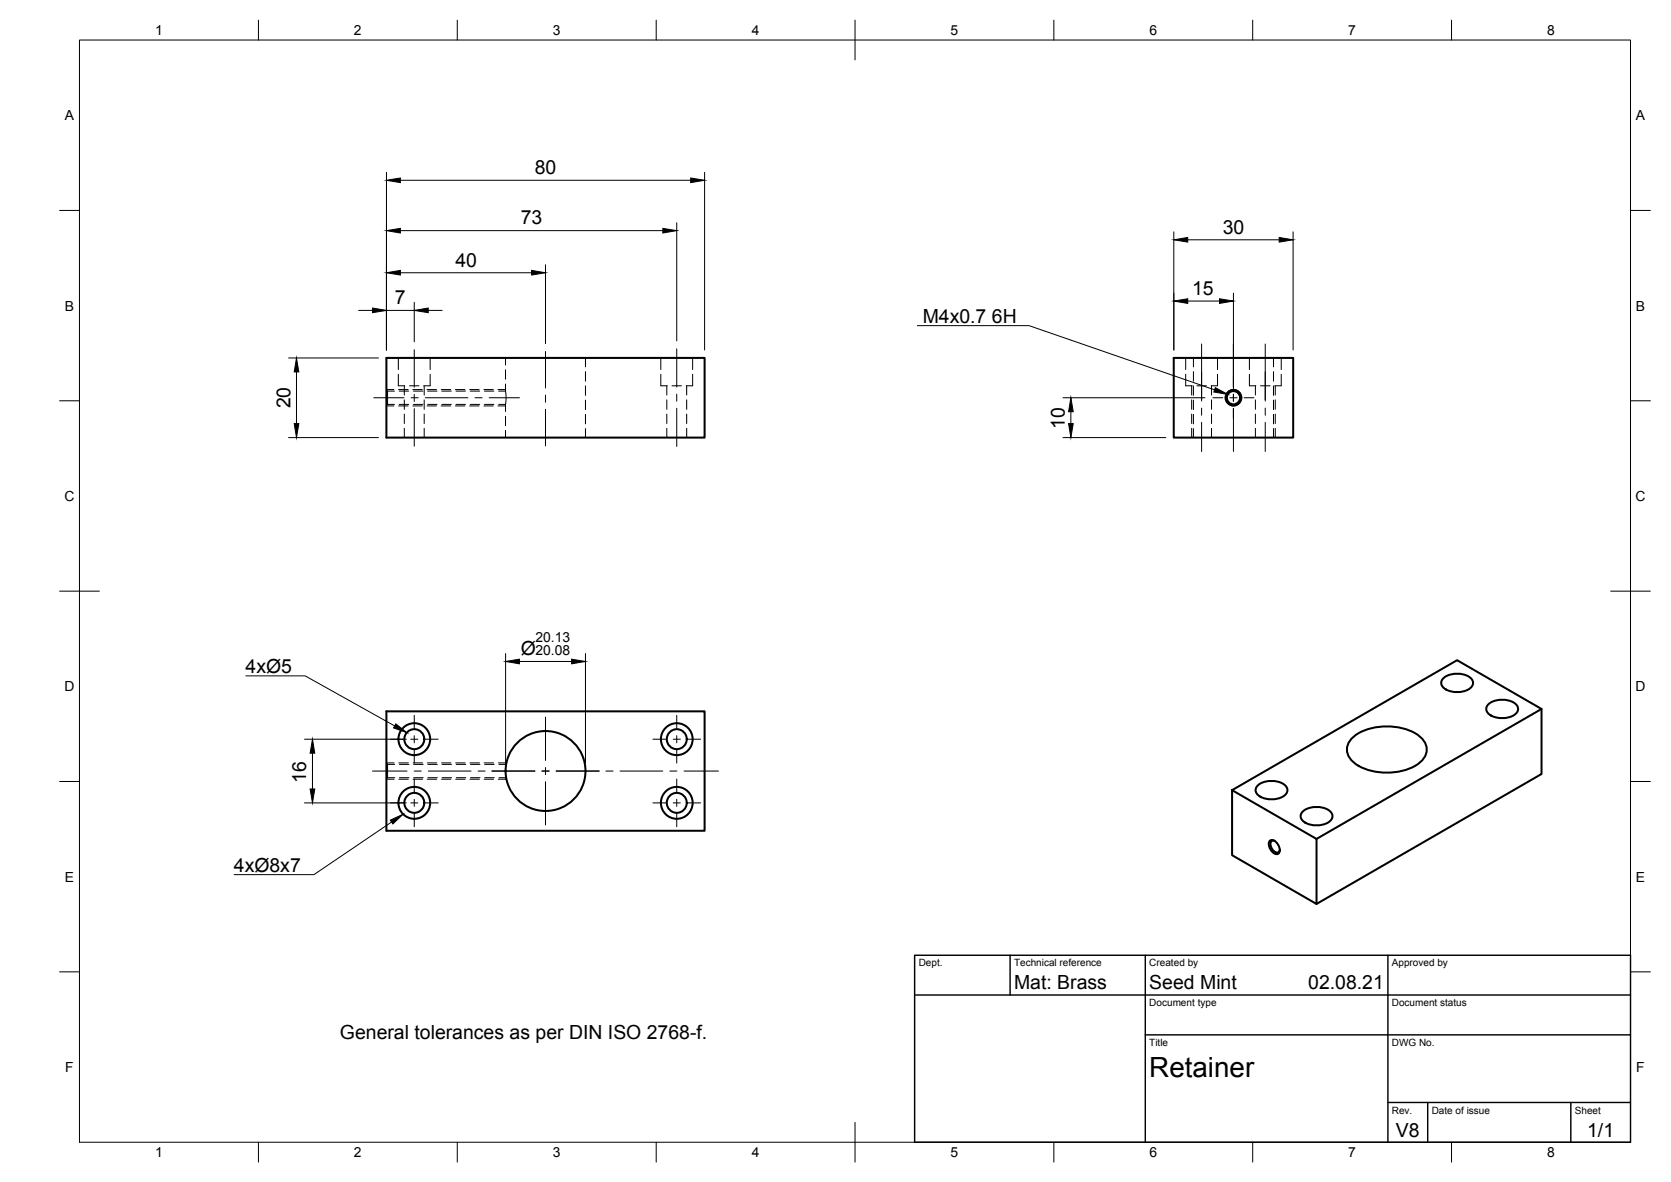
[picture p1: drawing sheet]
<svg xmlns="http://www.w3.org/2000/svg" width="420mm" height="297mm" viewBox="0 0 420 297" stroke-linecap="round" stroke-linejoin="round" font-family="sans-serif">
<!-- layer: Verdeckt -->
<g fill="none" stroke="#000" stroke-width=".25">
<path d="M97.2 98l.3 .3h1.7M97.5 98.3v3.3M100.2 94.1v2.9h1.6M100.2 89.9v3M100.4 98.3h2.4M101.7 97v2.3M103 97h2.3M103.9 98.3h2.4M106.7 97v2.3M107.5 98.3h2.4M108.2 94.1v2.9h-1.7M108.2 89.9v3"/>
<path d="M111.1 98.3h2.4M114.7 98.3h2.4M118.2 98.3h2.4M121.8 98.3h2.4M125.4 98.3h1.7M127.1 98.3l.2 1.4-.2 1.9M127.1 89.9v1.8M127.1 92.9v2.4M127.1 96.5v1.8M147.2 89.9v2.3M147.2 93.4v2.4M147.2 97v2.4"/>
<path d="M166.2 94.1v2.9h1.6M166.2 89.9v3M167.7 97v2.3M169 97h2.3M172.7 97v2.3M174.2 94.1v2.9h-1.6M174.2 89.9v3M298.1 94.1v2.9h1.7M298.1 89.9v3M299.6 97v2.3M300.1 89.9v2.3M300.1 93.4v2.4"/>
<path d="M300.1 97v2.4M300.9 97h2.4M304.6 97v2.3M306.1 94.1v2.9h-1.6M306.1 89.9v3M314.2 94.1v2.9h1.6M314.2 89.9v3M315.7 97v2.3M316.9 97h2.4M320.2 89.9v2.3M320.2 93.4v2.4M320.2 97v2.4"/>
<path d="M320.7 97v2.3M322.2 94.1v2.9h-1.7M322.2 89.9v3M97.5 101.6l-.3 .3M97.5 101.6h1.7M100.4 101.6h2.4M101.7 100.5v2.4M101.7 104.1v2.3M101.7 107.6v2.4M103.9 101.6h2.4M106.7 100.5v2.4M106.7 104.1v2.3"/>
<path d="M106.7 107.6v2.4M107.5 101.6h2.4M111.1 101.6h2.4M114.7 101.6h2.4M118.2 101.6h2.4M121.8 101.6h2.4M125.4 101.6h1.7M127.1 101.6v1.8M127.1 104.6v2.4M127.1 108.2v1.8M147.2 100.5v2.4M147.2 104.1v2.4"/>
<path d="M147.2 107.7v2.3M167.7 100.5v2.4M167.7 104.1v2.3M167.7 107.6v2.4M172.7 100.5v2.4M172.7 104.1v2.3M172.7 107.6v2.4M299.6 100.5v2.4M299.6 104.1v2.3M299.6 107.6v2.4M300.1 100.5v2.4M300.1 104.1v2.4"/>
<path d="M300.1 107.7v2.3M304.6 100.5v2.4M304.6 104.1v2.3M304.6 107.6v2.4M315.7 100.5v2.4M315.7 104.1v2.3M315.7 107.6v2.4M320.2 100.5v2.4M320.2 104.1v2.4M320.2 107.7v2.3M320.7 100.5v2.4M320.7 104.1v2.3"/>
<path d="M320.7 107.6v2.4M97.2 191.8l.3 .3h1.8M97.5 192.1v3.3M97.5 195.4l-.3 .3M97.5 195.4h1.8M100.4 192.1h2.4M100.4 195.4h2.4M104 192.1h2.4M104 195.4h2.4M107.6 192.1h2.4M107.6 195.4h2.4M111.2 192.1h2.3"/>
<path d="M111.2 195.4h2.3M114.7 192.1h2.4M114.7 195.4h2.4M118.3 192.1h2.4M118.3 195.4h2.4M121.9 192.1h2.4M121.9 195.4h2.4M125.5 195.4h1.8v.4M127.3 191.7v.4h-1.8"/>
</g>
<!-- layer: Sichtbar -->
<g fill="none" stroke="#000" stroke-width=".51">
<path d="M97.2 89.9h80v20.1h-80zM295.1 89.9h30.1v20.1h-30.1zM97.2 178.8h80v30h-80zM363 170.4a5.6 5.6 0 0 1 7.2 .5 1.95 1.95 0 0 1-1.6 2.7 5.6 5.6 0 0 1-6-1.2 1.51 1.51 0 0 1 .4-2zM374.3 176.9a5.6 5.6 0 0 1 7.2 .5 1.95 1.95 0 0 1-1.6 2.7 5.6 5.6 0 0 1-6-1.2 1.51 1.51 0 0 1 .4-2zM387.6 178.2l-56.6 32.6M309.8 198.6l21.2 12.2v16.4l-21.2-12.3zM309.8 198.6l56.6-32.7 21.2 12.3v16.3l-56.6 32.7M316.3 197.3a5.6 5.6 0 0 1 7.2 .5 1.95 1.95 0 0 1-1.6 2.7 5.6 5.6 0 0 1-6-1.2 1.51 1.51 0 0 1 .4-2zM339.9 185.6a14 14 0 0 1 12.6-2.6 8.4 8.4 0 0 1 6 4.1 4.1 4.1 0 0 1-1.7 4.7 15 15 0 0 1-16.2 0 3.9 3.9 0 0 1-.7-6.2zM319.3 211.3a1.59 1.59 0 0 1 2.1 1l.2 .5a1.12 1.12 0 0 1 .2 1.1 1.12 1.12 0 0 1-1 .7 2.57 2.57 0 0 1-1.5-3.3zM320.5 211.3a.81 .81 0 0 0-1 .2 .81 .81 0 0 0 0 1.1l.4 .8a1.04 1.04 0 0 0 1.8 .5l.1-.4"/>
<path d="M327.6 203.9a5.6 5.6 0 0 1 7.2 .4 1.95 1.95 0 0 1-1.6 2.7 5.6 5.6 0 0 1-6-1.1 1.51 1.51 0 0 1 .4-2z"/>
<circle cx="310.1" cy="99.9" r="1.96"/>
<circle cx="310.1" cy="99.9" r="1.66"/>
<circle cx="104.2" cy="185.8" r="2.51"/>
<circle cx="104.2" cy="185.8" r="4"/>
<circle cx="137.2" cy="193.8" r="10"/>
<circle cx="170.2" cy="185.8" r="2.51"/>
<circle cx="170.2" cy="185.8" r="4"/>
<circle cx="104.2" cy="201.8" r="2.51"/>
<circle cx="104.2" cy="201.8" r="4"/>
<circle cx="170.2" cy="201.8" r="2.51"/>
<circle cx="170.2" cy="201.8" r="4"/>
</g>
<!-- layer: Verdeckt schmal -->
<g fill="none" stroke="#000" stroke-width=".25">
<path d="M97.2 97.9h1.8M100.2 97.9h2.4M103.8 97.9h2.4M107.4 97.9h2.3M110.9 97.9h2.4M114.5 97.9h2.4M118.1 97.9h2.4M121.7 97.9h2.3M125.2 97.9h1.9M97.2 102h1.8M100.2 102h2.4M103.8 102h2.4"/>
<path d="M107.4 102h2.3M110.9 102h2.4M114.5 102h2.4M118.1 102h2.4M121.7 102h2.3M125.2 102h1.9M97.2 191.7h1.9M97.2 195.8h1.9M100.3 191.7h2.4M100.3 195.8h2.4M103.9 191.7h2.4M103.9 195.8h2.4"/>
<path d="M107.4 191.7h2.4M107.4 195.8h2.4M111 191.7h2.4M111 195.8h2.4M114.6 191.7h2.4M114.6 195.8h2.4M118.2 191.7h2.3M118.2 195.8h2.3M121.7 191.7h2.4M121.7 195.8h2.4M125.3 191.7h2M125.3 195.8h2"/>
</g>
<!-- layer: Sichtbar schmal -->
<circle cx="310.1" cy="99.9" r="2.06" fill="none" stroke="#000" stroke-width=".25"/>
<!-- layer: Border -->
<g fill="none" stroke="#000" stroke-width=".25">
<path d="M20 10.1h390v276.9h-390zM65 5.1v5M115 5.1v5M165 5.1v5M215 5.1v10M265 5.1v5M315 5.1v5M365 5.1v5M15 52.9h5M410 52.9h5M15 100.7h5M410 100.7h5"/>
<path d="M15 148.6h10M405 148.6h10M15 196.4h5M410 196.4h5M15 244.2h5M410 244.2h5M65 287v5M115 287v5M165 287v5M215 282.1v9.9M265 287v5M315 287v5"/>
<path d="M365 287v5"/>
</g>
<!-- layer: TitleBlock -->
<path d="M230 240.1h180v46.9h-180zM230 250h180M254 240.1v9.9M288 240.1v46.9M349 240.1v46.9M288 260.1h122M349 277.1h61M359 277.1v9.9M395 277.1v9.9" fill="none" stroke="#000" stroke-width=".36"/>
<!-- layer: Dimensions -->
<g fill="none" stroke="#000" stroke-width=".25">
<path d="M97.2 43.3v44.7M100.7 58h66M100.7 45.3h73M170.2 56v29.7M177.2 43.3v44.7M295.1 58.3v29.7M325.1 58.3v29.7M90.2 78h3.5M97.2 78h7M100.7 68.5h33M104.2 76v9.9M107.7 78h3.5"/>
<path d="M137.2 66.5v19.8M298.6 60.3h23M298.6 75.7h8M310.1 73.7v24.3M72.6 90h22.6M74.5 93.5v13M267.3 100h35.7M72.6 110h22.6M267.3 110h25.8M269.3 103.5v3M127.1 164.2v27.6M130.6 166.2h13.1"/>
<path d="M147.2 164.2v27.6M76.6 185.8h25.6M78.6 189.3v9M76.6 201.8h25.6"/>
</g>
<g fill="#000" stroke="#000" stroke-width=".25">
<path d="M97.2 58l3.5-.6v1.2zM97.2 45.3l3.5-.6v1.2zM166.7 57.4l3.5 .6-3.5 .6zM173.7 44.7l3.5 .6-3.5 .6zM295.1 60.3l3.5-.6v1.1zM321.6 59.7l3.5 .6-3.5 .5zM93.7 77.4l3.5 .6-3.5 .6zM97.2 68.5l3.5-.5v1.1zM104.2 78l3.5-.6v1.2zM133.7 68l3.5 .5-3.5 .6zM295.1 75.7l3.5-.6v1.1zM306.6 75.1l3.5 .6-3.5 .5z"/>
<path d="M74.5 90l.6 3.5h-1.1zM74 106.5h1.1l-.6 3.5zM269.3 100l.6 3.5h-1.2zM268.7 106.5h1.2l-.6 3.5zM127.1 166.2l3.5-.5v1.1zM143.7 165.7l3.5 .5-3.5 .6zM78 198.3h1.1l-.5 3.5zM78.6 185.8l.5 3.5h-1.1z"/>
</g>
<!-- layer: Center Lines -->
<g fill="none" stroke="#000" stroke-width=".25">
<path d="M94 100h7.6M103.4 100h1.8M104.2 87.9v9.4M104.2 99.1v1.8M106.9 100h10.7M119.4 100h1.8M123 100h7.6M137.2 88.3v9.2M137.2 99.3v1.8M170.2 87.7v9.5M170.2 99v1.8M302.1 86.5v14.3"/>
<path d="M305 100h2.5M309.2 100h1.8M310.1 86.5v10.8M310.1 99.1v1.7M312.8 100h2.5M318.1 86.5v14.3M104.2 102.7v9.4M137.2 102.9v9.1M170.2 102.6v9.6M302.1 102.6v1.8M302.1 106.1v7.4M310.1 102.6v10.9"/>
<path d="M318.1 102.6v1.8M318.1 106.1v7.4M104.2 179.8v3.3M170.2 179.8v3.3M93.7 193.8h8.6M98.2 185.8h3.3M103.3 185.8h1.8M104.1 193.8h1.8M104.2 184.9v1.8M104.2 188.5v3.3M104.2 195.8v3.3M106.8 185.8h3.4"/>
<path d="M107.7 193.8h10.7M120.2 193.8h1.8M123.6 193.8h10.9M136.3 193.8h1.8M137.2 180.2v10.9M137.2 192.9v1.8M137.2 196.5v10.8M139.8 193.8h10.9M152.4 193.8h1.7M155.9 193.8h10.7M164.2 185.8h3.3M168.4 193.8h1.8"/>
<path d="M169.3 185.8h1.8M170.2 184.9v1.8M170.2 188.5v3.3M170.2 195.8v3.3M172 193.8h8.7M172.8 185.8h3.4M98.2 201.8h3.3M103.3 201.8h1.8M104.2 200.9v1.8M104.2 204.5v3.3M106.8 201.8h3.4M164.2 201.8h3.3"/>
<path d="M169.3 201.8h1.8M170.2 200.9v1.8M170.2 204.5v3.3M172.8 201.8h3.4"/>
</g>
<!-- layer: Annotations -->
<path d="M305.6 97.4l3.1 1.7-3.5-.6zM99.5 181.9l2.8 2.2-3.3-1.2zM98.1 206.1l3.2-1.5-2.5 2.5z" fill="#000" stroke="#000" stroke-width=".25"/>
<path d="M230.7 81.8h28.1l46.6 16.2M61.8 169.8h14.9l22.5 12.6M98.5 206.6l-19.6 13.2h-20" fill="none" stroke="#000" stroke-width=".25"/>
<text font-size="7" x="289" y="270.6">Retainer</text>
<g font-size="4.9">
<text x="134.5" y="43.8">80</text>
<text x="130.9" y="56.4">73</text>
<text x="307.4" y="58.7">30</text>
<text x="114.5" y="67">40</text>
<text x="99.3" y="76.5">7</text>
<text x="299.8" y="74.1">15</text>
<text x="232" y="81.1">M4x0.7</text>
<text x="249.4" y="81.1">6H</text>
<text x="73" y="102.6" transform="rotate(-90 73 102.6)">20</text>
<text x="267.7" y="107.8" transform="rotate(-90 267.7 107.8)">10</text>
<text x="130.9" y="164.6">Ø</text>
<text x="61.7" y="169.1">4xØ5</text>
<text x="77" y="196.6" transform="rotate(-90 77 196.6)">16</text>
<text x="58.8" y="219.1">4xØ8x7</text>
<text x="255" y="248.5">Mat: Brass</text>
<text x="289" y="248.5">Seed Mint</text>
<text x="329" y="248.5">02.08.21</text>
<text x="85.5" y="261.1">General tolerances as per DIN ISO 2768-f.</text>
<text x="351" y="285.7">V8</text>
<text x="399.1" y="285.7">1/1</text>
</g>
<g font-size="3.5">
<text x="39" y="8.8">1</text>
<text x="89" y="8.8">2</text>
<text x="139" y="8.8">3</text>
<text x="189" y="8.8">4</text>
<text x="239" y="8.8">5</text>
<text x="289" y="8.8">6</text>
<text x="339" y="8.8">7</text>
<text x="389" y="8.8">8</text>
<text x="16.3" y="30.2">A</text>
<text x="411.3" y="30.2">A</text>
<text x="16.3" y="78">B</text>
<text x="411.3" y="78">B</text>
<text x="16.2" y="125.9">C</text>
<text x="411.2" y="125.9">C</text>
<text x="134.6" y="161.2">20.13</text>
<text x="134.6" y="164.6">20.08</text>
<text x="16.2" y="173.7">D</text>
<text x="411.2" y="173.7">D</text>
<text x="16.3" y="221.6">E</text>
<text x="411.3" y="221.6">E</text>
<text x="16.4" y="269.4">F</text>
<text x="411.4" y="269.4">F</text>
<text x="39" y="290.8">1</text>
<text x="89" y="290.8">2</text>
<text x="139" y="290.8">3</text>
<text x="189" y="290.8">4</text>
<text x="239" y="290.8">5</text>
<text x="289" y="290.8">6</text>
<text x="339" y="290.8">7</text>
<text x="389" y="290.8">8</text>
</g>
<g font-size="2.5">
<text x="231" y="242.9">Dept.</text>
<text x="255" y="242.9">Technical reference</text>
<text x="289" y="242.9">Created by</text>
<text x="350" y="242.9">Approved by</text>
<text x="289" y="252.8">Document type</text>
<text x="350" y="252.8">Document status</text>
<text x="289" y="262.9">Title</text>
<text x="350" y="262.9">DWG No.</text>
<text x="350" y="279.9">Rev.</text>
<text x="360" y="279.9">Date of issue</text>
<text x="396" y="279.9">Sheet</text>
</g>
</svg>
